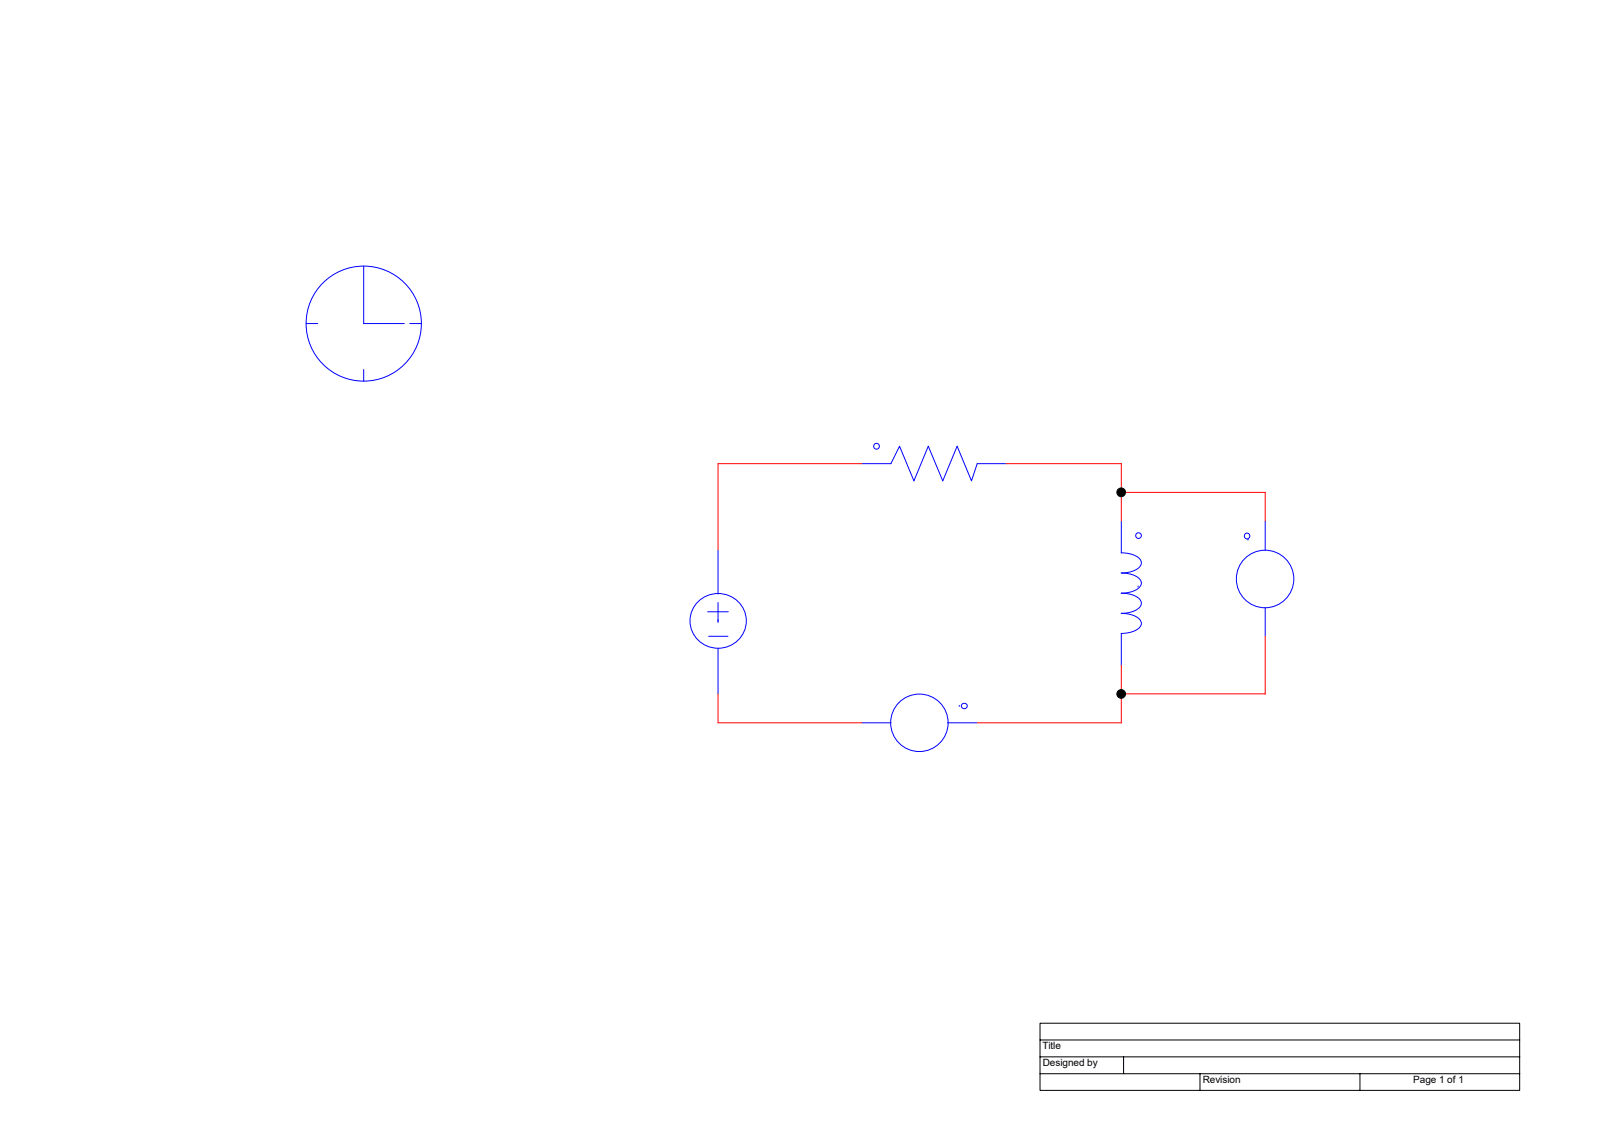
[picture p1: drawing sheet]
<svg xmlns="http://www.w3.org/2000/svg" width="297mm" height="210mm" viewBox="0 0 297 210" stroke-linecap="round" stroke-linejoin="round" font-family="sans-serif">
<path d="M193.1 190h89v12.4h-89zM193.1 193.1h89M193.1 196.2h89M193.1 199.3h89M208.6 196.2v3.1M222.8 199.3v3.2M252.5 199.3v3.2" fill="none" stroke="#000" stroke-width=".19"/>
<g fill="none" stroke="#00f" stroke-width=".19">
<path d="M67.5 49.4v10.7M56.8 60.1h2.2M67.5 68.6v2.2M67.5 60.1h7.6M76.1 60.1h2.1M160 86.1h5.4l1.6-3.3 2.7 6.5 2.6-6.5 2.7 6.5 2.7-6.5 2.7 6.5 1-3.2h5.4M208.2 96.8v5.9M234.9 96.7v5.5M129.3 112a5.2 5.2 0 0 1 7.3-.7 5.2 5.2 0 0 1 .7 7.2 5.2 5.2 0 0 1-7.2 .7 5.2 5.2 0 0 1-.8-7.2zM131.4 113.6h3.8M131.6 118.1h3.5M133.3 102.1v8.2"/>
<path d="M133.3 111.9v3.7M208.1 102.6a4.1 4.1 0 0 1 3.7 1.5 1.26 1.26 0 0 1-.7 1.6 5.7 5.7 0 0 1-3 .7 4.1 4.1 0 0 1 3.7 1.4 1.26 1.26 0 0 1-.7 1.6 5.7 5.7 0 0 1-3 .7 4.1 4.1 0 0 1 3.7 1.5 1.26 1.26 0 0 1-.7 1.6 5.7 5.7 0 0 1-3 .7 4.1 4.1 0 0 1 3.7 1.4 1.24 1.24 0 0 1-.7 1.6 5.7 5.7 0 0 1-3 .7l.1 5.9M211.3 108.8h.1M231.7 100.1h.1M234.9 112.8v5.4M133.3 120.4v8.5M160 134.2h5.4M175.9 134.2h5.5M178.1 131h.1"/>
<circle cx="67.5" cy="60.1" r="10.7"/>
<circle cx="162.7" cy="82.9" r=".53"/>
<circle cx="211.4" cy="99.4" r=".53"/>
<circle cx="231.5" cy="99.5" r=".53"/>
<circle cx="234.9" cy="107.5" r="5.3"/>
<circle cx="170.7" cy="134.2" r="5.3"/>
<circle cx="179" cy="131.1" r=".53"/>
</g>
<path d="M133.3 86.1h26.8M133.3 86.1v16M186.8 86.1h21.4M208.2 86.1v10.7M208.2 91.4h26.7M234.9 91.4v5.4M234.9 118.1v10.8l-26.8-.1M133.3 128.8v5.4M133.3 134.2h26.8M181.4 134.2h26.8M208.2 123.5v10.7" fill="none" stroke="#f00" stroke-width=".19"/>
<g fill="#000" stroke="#000" stroke-width=".19">
<circle cx="208.1" cy="91.4" r=".81"/>
<circle cx="208.2" cy="128.8" r=".8"/>
</g>
<g font-size="1.9">
<text x="193.5" y="194.7">Title</text>
<text x="193.6" y="197.9">Designed by</text>
<text x="223.3" y="201">Revision</text>
<text x="262.4" y="201">Page 1 of 1</text>
</g>
</svg>
